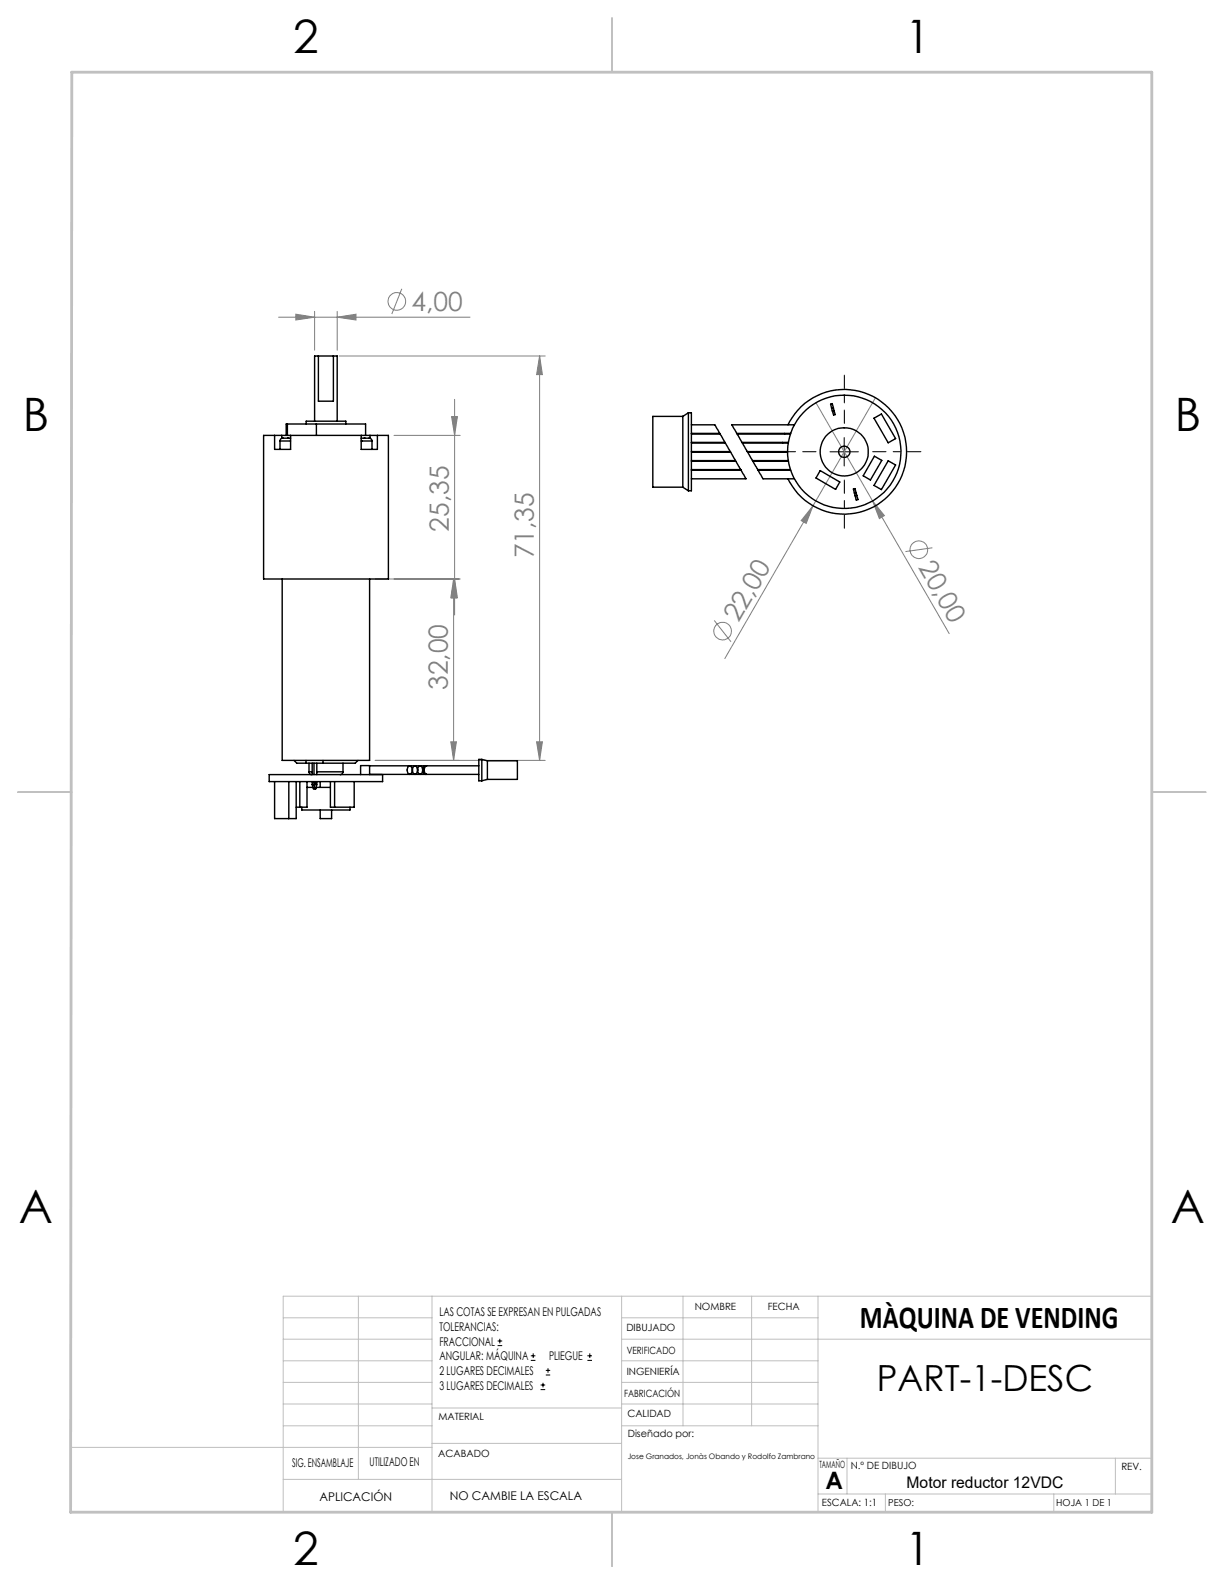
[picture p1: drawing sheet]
<svg xmlns="http://www.w3.org/2000/svg" width="216mm" height="279mm" viewBox="0 0 216 279" stroke-linecap="round" stroke-linejoin="round" font-family="sans-serif">
<g fill="none" stroke="#c0c0c0" stroke-width=".18">
<path d="M50 232.4h26.2M50 236.2h26.2M63.2 228.6v32.3M76.2 228.6v38.1M109.6 228.6v38.1M109.6 232.4h34.7M109.6 236.2h93.6M120.5 228.6v22.9M132.6 228.6v22.9M144.3 228.6v38.1M203.2 228.6h-153.2v38.1M12.5 255.3h63.7"/>
<path d="M50 243.8h26.2M50 251.5h26.2M50 240h26.2M50 247.7h26.2M76.2 254.6h33.4M76.2 248.4h33.4M109.6 243.8h34.7M109.6 251.5h34.7M109.6 240h34.7M109.6 247.7h34.7M144.3 257.2h58.9M149.4 257.2v6.3"/>
<path d="M196.7 257.2v6.3M50 260.9h59.6M144.3 263.5h58.9M156.2 263.5v3.2M185.9 263.5v3.2"/>
</g>
<path d="M108 3.2v9.5M3.1 139.7h9.6M203.2 139.7h9.5M108 266.7v9.6" fill="none" stroke="#c0c0c0" stroke-width=".25"/>
<path d="M12.7 12.7h190.5v254h-190.7z" fill="none" stroke="#c0c0c0" stroke-width=".5"/>
<g fill="none" stroke="#808080" stroke-width=".18">
<path d="M49.1 56h33.8M52.2 55.4l3.3 .6-3.3 .4zM55.5 54.9v6.9M59.5 56l3.3-.6v1zM59.5 54.9v6.9M70.9 50.9l-1.8 4.5M59.8 62.8h36.4M69.5 76.8h11.7M79.7 73.5h1l-.5 3.3zM80.2 70.4v38.1M95.2 62.8l.5 3.3h-1zM95.2 62.8v71.3"/>
<path d="M143.9 71l23.5 40.8M154.4 70.2l-11 19M143.4 89.2l-1.2 3.1-.9-.5zM143.4 89.2l-15.6 27M153.9 88.4l2.1 2.5-.9 .6zM164.5 96.6l-4.8 .7M66.2 102.1h15M80 102.1v32M80 102.1l.5 3.3h-1zM80.2 102.1l.5 3.3h-1zM126 109.4l2.9 3.8M66.2 134.1h30"/>
<path d="M79.5 130.8h1l-.5 3.3zM94.7 130.8h1l-.5 3.3z"/>
<circle cx="70" cy="53.2" r="1.55"/>
<circle cx="162.1" cy="97" r="1.56"/>
<circle cx="127.5" cy="111.3" r="1.55"/>
</g>
<path d="M143.9 79.7h-8.5M148.9 74.7v-8.5M153.9 79.7h8.5M148.9 84.7v8.5" fill="none" stroke="#000" stroke-width=".18" stroke-dasharray="15.2 1.3 1.3 1.3" stroke-dashoffset="12.9"/>
<path d="M146.4 79.7h5M148.9 77.2v5" fill="none" stroke="#000" stroke-width=".18"/>
<g fill="#808080">
<path d="M143.4 89.2l-1.2 3.1-.9-.5z"/>
<path d="M153.9 88.4l2.1 2.5-.9 .6z"/>
<path d="M52.2 55.4l3.3 .6-3.3 .4zM59.5 56l3.3-.6v1z"/>
<path d="M80.2 102.1l.5 3.3h-1zM79.7 73.5h1l-.5 3.3zM79.5 130.8h1l-.5 3.3zM80 102.1l.5 3.3h-1z"/>
<path d="M95.2 62.8l.5 3.3h-1zM94.7 130.8h1l-.5 3.3z"/>
</g>
<g fill="none" stroke="#000" stroke-width=".25">
<path d="M48.4 76.8h-1.9v25.3h22v-25.3h-1.9M48.4 76.8v2.5h2.9v-2.5M48.4 76.8h1.3M49.4 77.8h1.9M49.4 77.8v1.5M49.7 76.8h1.6M49.7 76.8v.5M49.8 77.3h.1M49.8 77.3a.43 .43 0 0 0-.4 .5M49.8 77.3h1M50.7 74.8h-.2v2M50.7 74.8v2"/>
<path d="M50.7 74.8h5.1M50.8 77.3h.1M50.8 77.3h.5M51.3 76.8h12.4M54 74.8v-.5h7v.5M55.8 74.8h8.7v2M55.8 74.8v2M56.2 62.8h-.7v11.5M56.2 62.8v8h2.6v-8M56.2 62.8h2.6M58.8 62.8h.7v11.5M63.7 76.8v2.5h2.9v-2.5"/>
<path d="M63.7 76.8h1.6M63.7 77.8h1.9M63.7 77.3h.5M64.2 77.3h.1M64.2 77.3h1M65.2 77.3a.48 .48 0 0 1 .4 .5M65.2 77.3h.1M65.3 76.8h1.3M65.3 76.8v.5M65.6 77.8v1.5M120.4 73.4v12.5M120.4 73.4h-5.3v12.5h5.3"/>
<path d="M121.4 72.8h.6v13.8h-.6M121.4 72.8v13.8M121.4 72.8l-1 .6M122 74.9h4.1l.9 1.5h-5M122 76.6h5l.9 1.4h-5.9M122 78.1h6l.8 1.5-6.8 .1M122 79.7h6.9l.8 1.5h-7.7M137.9 79.7h.1M138 78v.1M138.4 76.4v.2M138.9 79.7l-7 .1 .8 1.4h6.3M139 74.9a11 11 0 0 1 16.8-3.8 11 11 0 0 1 0 17.2 11 11 0 0 1-16.8-3.8"/>
<path d="M139 78.1h-8l.8 1.6h7.1M139.4 76.6h-9.4l.9 1.4h8.2M140.1 74.9h-11l.9 1.5h9.5M146.7 72l.1 .5M147 71.9l-.3 .1M147 71.9l.1 .5M147 71.9l-.2-.7-.3 .1 .2 .7M147.1 72.4l-.3 .1M147.1 72.4l.2 .7-.3 .1-.2-.7M154.2 73.8l1.3-.8 2.5 4.4-1.3 .7zM120.4 85.9l1 .7M122 81.4h7.8l.9 1.4h-8.7"/>
<path d="M122 82.9h8.7l.9 1.5-9.6 .1M138 81.2v.2M138.4 82.8v.1M139.1 81.4h-6.3l.8 1.4h5.8M139.5 82.9h-5.8l.9 1.6h5.5M144.7 83l3.4 2-.7 1.3-3.5-2zM150.7 87l.1 .5M151 86.9l-.3 .1M151 86.9l-.2-.7-.3 .1 .2 .7M151 86.9l.3 1.2-.3 .1-.2-.7M151.1 87.4l-.3 .1M154.2 80.5l1.3 .7-2 3.5-1.2-.8z"/>
<path d="M156.7 81.3l1.3 .7-2.5 4.4-1.3-.8zM49.8 102.1v32h15.4v-32M47.5 136.6h20v1.3h-20zM48.4 137.9v6.5h3.8v-6.5M50.9 137.9v6.5M51.9 134.1l.5 .5h1.6M52.9 137.9v4.5M54 134.6h3M54 134.1v.5M54.2 138.9h1M54.2 137.9v4.5h-2M54.5 136.1a.48 .48 0 0 0 .5 .5"/>
<path d="M54.5 136.1h.6M54.5 134.6v1.5M55.1 138.4h.3M55.1 134.6v2M55.1 137.9v.5M55.4 134.6v2M55.4 137.9v.5M55.4 138.4l.2 .7M55.5 137.9l.1 .5 .2-.5M55.8 138.9h2.5M55.9 136.1h4.6M55.9 137.9l-.2 1.2h-.4l-.2-.7"/>
<path d="M55.9 134.6v2M56.5 137.9v1M57 134.1v.5M58.3 137.9v4.5h4.2v-4.5M59 137.9v4.5M60.5 136.1a.48 .48 0 0 1-.5 .5M60.5 134.6v1.5M63.1 134.1l-.4 .5h-5.7M65.2 135.1h19.3M72 135.2a.49 .49 0 0 1 .6 .1 .49 .49 0 0 1 .1 .5v.3a.41 .41 0 0 1-.4 .5 .41 .41 0 0 1-.4-.5l-.1-.4zM73 135.1a.59 .59 0 0 1 .6 .9 .43 .43 0 0 1-.2 .5 .43 .43 0 0 1-.6-.2v-.7zM74 135.1a.59 .59 0 0 1 .5 .9 .43 .43 0 0 1-.2 .5 .43 .43 0 0 1-.5-.2l-.1-.7z"/>
<path d="M75.1 135.1a.74 .74 0 0 0-.4 1.2l.1 .2 .3 .1M75.2 135.1a.89 .89 0 0 0 0 1.5M84.5 136.6h-19.3v-1.6h-1.6v1.6M85 133.9l1 .3M85 133.9v3.8M85 133.9h-.5v3.8h.5M86 134.2v3.3M86 137.5l-1 .2M86 134.2h5.3v3.3h-5.3M53.2 142.4v.5h8.5v-.5M56.5 142.9v1.5h2v-1.5"/>
<circle cx="148.9" cy="79.7" r="4.2"/>
<circle cx="148.9" cy="79.7" r="10"/>
<circle cx="148.9" cy="79.7" r=".99"/>
</g>
<g fill="none" stroke="#000" stroke-width=".18">
<path d="M87.8 237.3h.8M87.8 236.5h.8M88.2 236.1v.9M93.6 240h.8M93.6 239.1h.8M94.1 238.7v.8M103.6 240h.8M103.6 239.1h.8M104 238.7v.8M95.4 245.1h.8M95.4 244.3h.8M95.8 243.9v.8"/>
<path d="M96.3 242.5h.7M96.3 241.7h.7M96.7 241.3v.8"/>
</g>
<g font-size="8.1">
<text x="51.7" y="9.3">2</text>
<text x="159.7" y="9.3">1</text>
<text x="4" y="76">B</text>
<text x="207.2" y="76">B</text>
<text x="3.3" y="215.7">A</text>
<text x="206.5" y="215.7">A</text>
<text x="51.7" y="276">2</text>
<text x="159.7" y="276">1</text>
</g>
<text font-size="6.3" x="154.7" y="245.4">PART-1-DESC</text>
<text font-size="5.6" x="151.7" y="234.3">MÀQUINA DE VENDING</text>
<g font-size="4.7" fill="#808080">
<text x="72.6" y="54.9">4,00</text>
<text x="79.2" y="93.8" transform="rotate(-90 79.2 93.8)">25,35</text>
<text x="94.2" y="98.5" transform="rotate(-90 94.2 98.5)">71,35</text>
<text x="161.9" y="100" transform="rotate(60 161.9 100)">20,00</text>
<text x="130.2" y="109.9" transform="rotate(-60 130.2 109.9)">22,00</text>
<text x="79" y="121.7" transform="rotate(-90 79 121.7)">32,00</text>
</g>
<text font-size="4.2" x="145.6" y="262.7">A</text>
<text font-size="2.8" x="159.9" y="262.4">Motor reductor 12VDC</text>
<g font-size="2.1">
<text x="77.5" y="232.2">LAS COTAS SE EXPRESAN EN PULGADAS</text>
<text x="77.5" y="234.7">TOLERANCIAS:</text>
<text x="77.5" y="237.3">FRACCIONAL</text>
<text x="77.5" y="239.9">ANGULAR: MÁQUINA</text>
<text x="96.9" y="239.9">PLIEGUE</text>
<text x="77.5" y="242.5">2 LUGARES DECIMALES</text>
<text x="77.5" y="245.1">3 LUGARES DECIMALES</text>
<text x="51.5" y="258.7">SIG. ENSAMBLAJE</text>
<text x="65.2" y="258.6">UTILIZADO EN</text>
<text x="56.3" y="264.8">APLICACIÓN</text>
<text x="79.3" y="264.6">NO CAMBIE LA ESCALA</text>
</g>
<g font-size="1.8">
<text x="122.5" y="231.1">NOMBRE</text>
<text x="135.4" y="231.1">FECHA</text>
<text x="110.5" y="234.8">DIBUJADO</text>
<text x="110.5" y="238.9">VERIFICADO</text>
<text x="110.6" y="242.5">INGENIERÍA</text>
<text x="77.3" y="250.5">MATERIAL</text>
<text x="110.1" y="246.4">FABRICACIÓN</text>
<text x="110.7" y="250">CALIDAD</text>
<text x="77.3" y="257">ACABADO</text>
<text x="110.7" y="253.5">Diseñado por:</text>
<text x="144.5" y="258.9">TAMAÑO</text>
<text x="150.1" y="259.1">N.º DE DIBUJO</text>
<text x="197.8" y="259.2">REV.</text>
<text x="145" y="265.7">ESCALA: 1:1</text>
</g>
<g font-size="1.7">
<text x="156.7" y="265.7">PESO:</text>
<text x="186.3" y="265.7">HOJA 1 DE 1</text>
</g>
<text font-size="1.3" x="110.7" y="257.4">Jose Granados, Jonàs Obando y Rodolfo Zambrano</text>
</svg>
